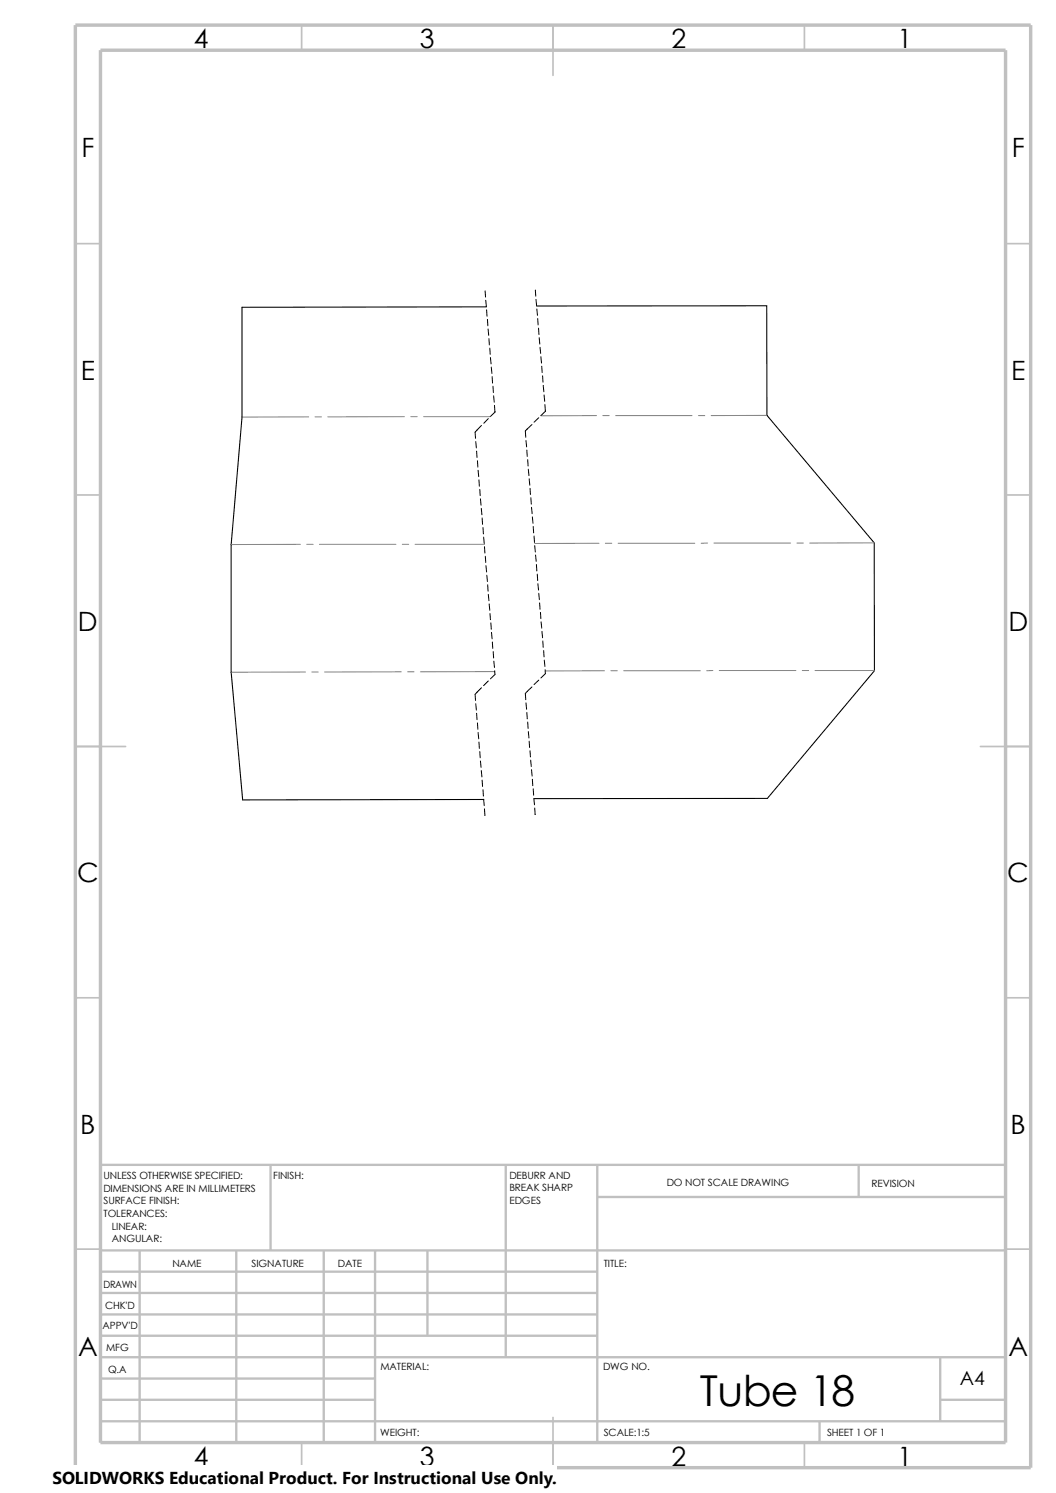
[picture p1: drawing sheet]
<svg xmlns="http://www.w3.org/2000/svg" width="210mm" height="297mm" viewBox="0 0 210 297" stroke-linecap="round" stroke-linejoin="round" font-family="sans-serif">
<g fill="none" stroke="#c0c0c0" stroke-width=".34">
<path d="M60 5v5M110 5v10M160 5v5M15 48.5h5M200 48.5h5M15 98.5h5M200 98.5h5M15 148.5h10M195 148.5h10M15 198.5h5M200 198.5h5M15 248.5h5"/>
<path d="M200 248.5h5M60 287v5M110 282v10M160 287v5"/>
</g>
<g fill="none" stroke="#c0c0c0" stroke-width=".47">
<path d="M53.8 231.7v17.1M100.6 231.7v38.3M118.8 231.7v55.3M118.8 238.1h81.2M170.8 231.7v6.4M200 231.7h-180v55.3M20 248.8h180M20 257.2h98.8M20 253h98.8M27.8 248.8v38.2M47 248.8v38.2M64.4 248.8v38.2"/>
<path d="M74.6 248.8v38.2M85 248.8v16.9M20 265.7h98.8M20 261.5h98.8M20 278.5h54.6M20 274.2h54.6M20 270h180M187 278.5h13M187 270v12.7M20 282.7h180M163 282.7v4.3"/>
</g>
<path d="M15 5h190v287h-190zM20 10h180v277h-180z" fill="none" stroke="#c0c0c0" stroke-width=".68" stroke-linecap="butt"/>
<path d="M96.7 61l-48.6 .1v21.8M106.7 60.9l45.8-.1 .1 21.8M48.2 83l-2.2 25.3M152.6 82.7l21.3 25.3M46 108.3h.1M46 108.3v25.4M173.9 108v25.4M46 133.7l2.3 25.4 47.9-.1M46 133.7h.1M173.9 133.4l-21.3 25.4-46.4 .1" fill="none" stroke="#000" stroke-width=".21"/>
<g fill="none" stroke="#808080" stroke-width=".2">
<path d="M61.4 82.9l-13.3 .1M62.7 82.9h1.2M80.4 82.9h-15.2M81.7 82.9h1.3M84.2 82.9h13.3M118.6 82.7h-11M119.9 82.7h1.3M122.4 82.7h15.2M138.9 82.7h1.3M152.5 82.6l-11.1 .1M59.7 108.3h-13.7M61 108.3h1.3"/>
<path d="M63.5 108.3h15.2M80 108.3h1.3M82.5 108.3h13.9M119.1 108.1h-12.8M120.4 108.1h1.3M122.9 108.1h15.3M140.7 108l-1.3 .1M142 108h15.2M158.5 108h1.3M173.9 108h-12.9M60.7 133.7h-14.7M62 133.7h1.3"/>
<path d="M79.8 133.6l-15.2 .1M81.1 133.6h1.2M98.4 133.6h-14.8M120.2 133.4l-11.7 .1M121.5 133.4h1.3M124 133.4h15.3M141.8 133.4h-1.3M143 133.4h15.3M159.6 133.4h1.2M162.1 133.4h11.8"/>
</g>
<g fill="none" stroke="#000" stroke-width=".2">
<path d="M96.5 57.9l.1 1.2M96.6 59.7l.1 1.3M106.5 57.7l.1 1.2M106.6 59.6l.1 1.2M96.8 61.6l.1 1.3M96.9 63.5l.1 1.3M97.1 65.4l.1 1.3M97.2 67.4l.1 1.2M97.4 69.3l.1 1.2M97.5 71.1l.2 1.3M97.7 73l.1 1.3M97.9 74.9l.1 1.3"/>
<path d="M98 76.8l.1 1.3M98.2 78.7l.1 1.3M106.8 61.5l.1 1.2M106.9 63.4l.1 1.2M107.1 65.3l.1 1.2M107.2 67.2l.2 1.3M107.4 69.1l.1 1.2M107.6 71l.1 1.2M107.7 72.9l.1 1.2M107.9 74.8l.1 1.2M108 76.7l.2 1.2M108.2 78.6l.1 1.2"/>
<path d="M94.6 87.8l.1 1.3M94.8 89.7l.1 1.3M95 91.7v1.2M95.1 93.6l.1 1.2M95.2 95.5l.1 1.2M95.4 97.4l.1 1.2M95.5 99.2l.2 1.3M95.8 84.6l-1.3 1.4 .1 1.2M97.1 83.3l-.9 .9M98.3 80.6l.1 1.3M98.4 81.9v.1M98.5 82l-1 .8"/>
<path d="M104.5 85.8l.1 1.2M104.6 87.6l.1 1.3M104.8 89.5l.1 1.3M104.9 91.4l.1 1.3M105.1 93.3l.1 1.3M105.2 95.2l.2 1.3M105.4 97.2l.1 1.2M105.6 99l.1 1.3M105.8 84.5l-1.3 1.2M107.1 83.1l-.9 .9M108.4 80.5l.1 1.2M108.5 81.8l-.9 .9"/>
<path d="M95.7 101.1l.1 1.3M95.9 103l.1 1.3M96.1 104.9v1.3M96.2 106.8l.1 1.3M96.4 108.8v1.2M96.5 110.7l.1 1.2M96.6 112.5l.2 1.3M96.8 114.4l.1 1.3M97 116.3l.1 1.3M97.1 118.2l.1 1.3M105.7 100.9l.1 1.3M105.9 102.8l.1 1.3"/>
<path d="M106 104.7l.1 1.3M106.2 106.6l.1 1.3M106.3 108.5l.2 1.3M106.5 110.4l.1 1.3M106.7 112.3l.1 1.3M106.8 114.2l.1 1.3M107 116.1l.1 1.3M107.1 118l.2 1.3M107.3 119.9l.1 1.3M94.6 140l.1 1.3M95.8 136.8l-1.3 1.3 .1 1.3M97.1 135.5l-.9 .9"/>
<path d="M97.3 120.1l.1 1.3M97.5 122v1.3M97.6 123.9l.1 1.3M97.7 125.8l.2 1.3M97.9 127.7l.1 1.3M98.1 129.6l.1 1.3M98.2 131.5l.1 1.3M98.4 133.4v.8l-.9 .8M104.6 139.8l.1 1.3M105.8 136.7l-1.3 1.3 .1 1.2M107.1 135.3l-.9 .9M107.5 121.8l.1 1.3"/>
<path d="M107.6 123.7l.1 1.3M107.8 125.6l.1 1.3M107.9 127.5l.1 1.3M108.1 129.4l.1 1.3M108.2 131.3l.2 1.3M108.4 133.2l.1 .8M108.5 134l-.9 .9M94.8 141.9l.1 1.3M95 143.8v1.3M95.1 145.7l.1 1.3M95.2 147.6l.1 1.3M95.4 149.5l.1 1.2"/>
<path d="M95.5 151.4l.2 1.3M95.7 153.3l.1 1.3M95.9 155.2l.1 1.3M96.1 157.1v1.3M96.2 159l.1 1.3M104.8 141.7l.1 1.3M104.9 143.6l.1 1.3M105.1 145.5l.1 1.3M105.2 147.4l.1 1.3M105.4 149.4l.1 1.2M105.5 151.2l.2 1.3M105.7 153.1l.1 1.3"/>
<path d="M105.9 155l.1 1.3M106 156.9l.1 1.3M106.2 158.8l.1 1.3M96.4 160.9v1.3M106.3 160.7l.1 1.4"/>
</g>
<path d="M10.4 291.5h100.4v5.5h-100.4z" fill="#fff"/>
<text font-size="8.5" x="139.1" y="279.7">Tube 18</text>
<g font-size="5.3">
<text x="38.5" y="9.6">4</text>
<text x="83.5" y="9.6">3</text>
<text x="133.5" y="9.6">2</text>
<text x="178.5" y="9.6">1</text>
<text x="16.2" y="31.3">F</text>
<text x="201.2" y="31.3">F</text>
<text x="16" y="75.6">E</text>
<text x="201.1" y="75.6">E</text>
<text x="15.5" y="125.6">D</text>
<text x="200.6" y="125.6">D</text>
<text x="15.3" y="175.6">C</text>
<text x="200.3" y="175.6">C</text>
<text x="16" y="225.6">B</text>
<text x="201" y="225.6">B</text>
<text x="15.5" y="269.8">A</text>
<text x="200.5" y="269.8">A</text>
<text x="38.5" y="291.6">4</text>
<text x="83.5" y="291.6">3</text>
<text x="133.5" y="291.6">2</text>
<text x="178.5" y="291.6">1</text>
</g>
<text font-size="3.9" x="190.9" y="275.5">A4</text>
<text font-size="3.4" x="10.4" y="295.2">SOLIDWORKS Educational Product. For Instructional Use Only.</text>
<g font-size="2">
<text x="20.6" y="234.6">UNLESS OTHERWISE SPECIFIED:</text>
<text x="20.6" y="237.1">DIMENSIONS ARE IN MILLIMETERS</text>
<text x="20.6" y="239.6">SURFACE FINISH:</text>
<text x="54.4" y="234.6">FINISH:</text>
<text x="101.3" y="239.5">EDGES</text>
<text x="101.3" y="234.5">DEBURR AND</text>
<text x="101.3" y="237">BREAK SHARP</text>
<text x="132.6" y="236">DO NOT SCALE DRAWING</text>
<text x="173.3" y="236.2">REVISION</text>
<text x="20.6" y="242.1">TOLERANCES:</text>
<text x="22.2" y="244.6">LINEAR:</text>
<text x="22.2" y="247.1">ANGULAR:</text>
<text x="50" y="252">SIGNATURE</text>
<text x="67.2" y="252">DATE</text>
<text x="120.1" y="252">TITLE:</text>
<text x="20.6" y="256.2">DRAWN</text>
<text x="34.3" y="252.1">NAME</text>
<text x="20.9" y="260.4">CHK'D</text>
<text x="20.4" y="264.5">APPV'D</text>
<text x="21.1" y="268.8">MFG</text>
<text x="21.5" y="273.1">Q.A</text>
<text x="75.6" y="272.5">MATERIAL:</text>
<text x="119.9" y="272.5">DWG NO.</text>
<text x="75.6" y="285.6">WEIGHT:</text>
<text x="120.1" y="285.6">SCALE:1:5</text>
<text x="164.5" y="285.6">SHEET 1 OF 1</text>
</g>
</svg>
